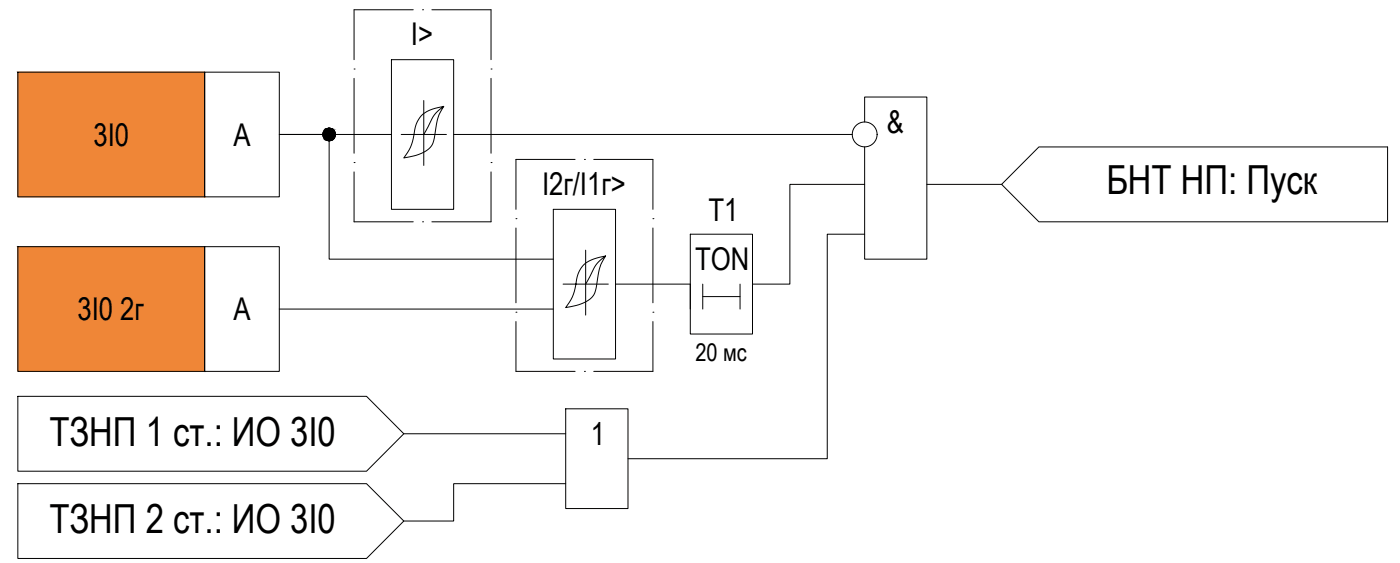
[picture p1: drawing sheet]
<svg xmlns="http://www.w3.org/2000/svg" width="680mm" height="273mm" viewBox="0 0 680 273" stroke-linecap="round" stroke-linejoin="round" font-family="sans-serif">
<!-- layer: 0 -->
<g fill="none" stroke="#000" stroke-width=".49">
<path d="M9 35h90v61h-90zM99 35h37v61h-37zM190 29h30v73h-30zM206 49v31M216 52a32 32 0 0 0-5 16 11 11 0 0 1-10 8l-5 1a32 32 0 0 0 6-17l2-3a15 15 0 0 1 12-5l-5 4-5 9h-11M420 59v-12h30v79h-30v-55M190 65h-54h24v61h109M206 65h11M220 65h194M505 71h169v37h-169l-18-19zM420 89h-36v49h-18M450 89h37"/>
<path d="M9 120h90v60h-90zM99 120h37v60h-37zM269 102h30v72h-30zM335 114h31v48h-31zM420 114h-18v109h-97M285 121v32M285 138h11M294 124a32 32 0 0 0-5 17 11 11 0 0 1-9 7l-5 1a32 32 0 0 0 6-16l2-3a15 15 0 0 1 11-6l-4 4-5 10h-11M299 138h36v12M341 138v12M360 138v12M136 150h133"/>
<path d="M341 144h19M9 192h169l18 18-18 19h-169zM275 198h30v49h-30zM196 210h79M9 235h169l18 18-18 18h-169zM275 235h-55v18h-24"/>
<circle cx="160" cy="65" r="3"/>
<circle cx="420" cy="65" r="6"/>
</g>
<g fill="none" stroke="#000" stroke-width=".49">
<path d="M201 5h-29v24M205 5h.1M210 5h29v24M172 33h.1M172 38v36M239 33h.1M239 38v36M172 79h.1M239 79h.1M279 77h-28v25M284 77h.1M288 77h29v25"/>
<path d="M172 83v25h29M239 83v25h-29M205 108h.1M251 106h.1M251 111v36M317 106h.1M317 111v36M251 151h.1M251 156v24h28M317 151h.1M317 156v24h-29M284 180h.1"/>
</g>
<!-- layer: 0 -->
<g fill="#000" stroke="#000" stroke-width=".49">
<path d="M159 68h1zM159 68h2z"/>
<path d="M160 62h1zM159 62h2z"/>
<path d="M159 62h2zM159 62h2z"/>
<path d="M159 62h2zM159 62h2z"/>
<path d="M159 68h2zM159 68h2z"/>
<path d="M159 62l2 1zM158 63h3z"/>
<path d="M159 68h2zM159 68h2z"/>
<path d="M158 63h4zM158 63h4z"/>
<path d="M158 68h3zM158 68h3z"/>
<path d="M158 63h4zM158 63h4z"/>
<path d="M158 68h4zM158 68h3z"/>
<path d="M158 63h4zM158 63h4z"/>
<path d="M158 68h4zM158 68h4z"/>
<path d="M158 63h4zM158 63h4z"/>
<path d="M158 67h4zM158 67l4 1z"/>
<path d="M158 63l4 1zM158 63l4 1z"/>
<path d="M158 67h4zM158 67h4z"/>
<path d="M157 64h6zM157 64h6z"/>
<path d="M157 67h5zM157 67h5z"/>
<path d="M157 64h6zM157 64h6z"/>
<path d="M157 67h6zM157 67h5z"/>
<path d="M157 64h6zM157 64h6z"/>
<path d="M157 66h6zM157 66l6 1z"/>
<path d="M157 64l6 1zM157 64l6 1z"/>
<path d="M157 66h6zM157 66h6z"/>
<path d="M157 65h6zM157 65h6z"/>
<path d="M157 66h6zM157 66h6z"/>
<path d="M157 65h6zM157 65h6z"/>
<path d="M157 65l6 1zM157 65l6 1z"/>
<path d="M157 66h6zM157 66h6z"/>
</g>
<g fill="#ef8637" stroke="#ef8637" stroke-width=".49">
<path d="M9 35l90 61v-61zM9 35l90 61h-90z"/>
<path d="M9 120l90 60v-60zM9 120l90 60h-90z"/>
</g>
<g font-size="19.4">
<text x="538" y="94">БНТ НП: Пуск</text>
<text x="24" y="216">ТЗНП 1 ст.: ИО 3I0</text>
<text x="24" y="259">ТЗНП 2 ст.: ИО 3I0</text>
</g>
<g font-size="15.2">
<text x="200" y="22">I&gt;</text>
<text x="431" y="65">&amp;</text>
<text x="45" y="71">3I0</text>
<text x="113" y="71">А</text>
<text x="263" y="94">I2г/I1г&gt;</text>
<text x="344" y="107">T1</text>
<text x="338" y="131">TON</text>
<text x="38" y="155">3I0 2г</text>
<text x="113" y="155">А</text>
<text x="287" y="216">1</text>
</g>
<text font-size="11.8" x="338" y="175">20 мс</text>
</svg>
